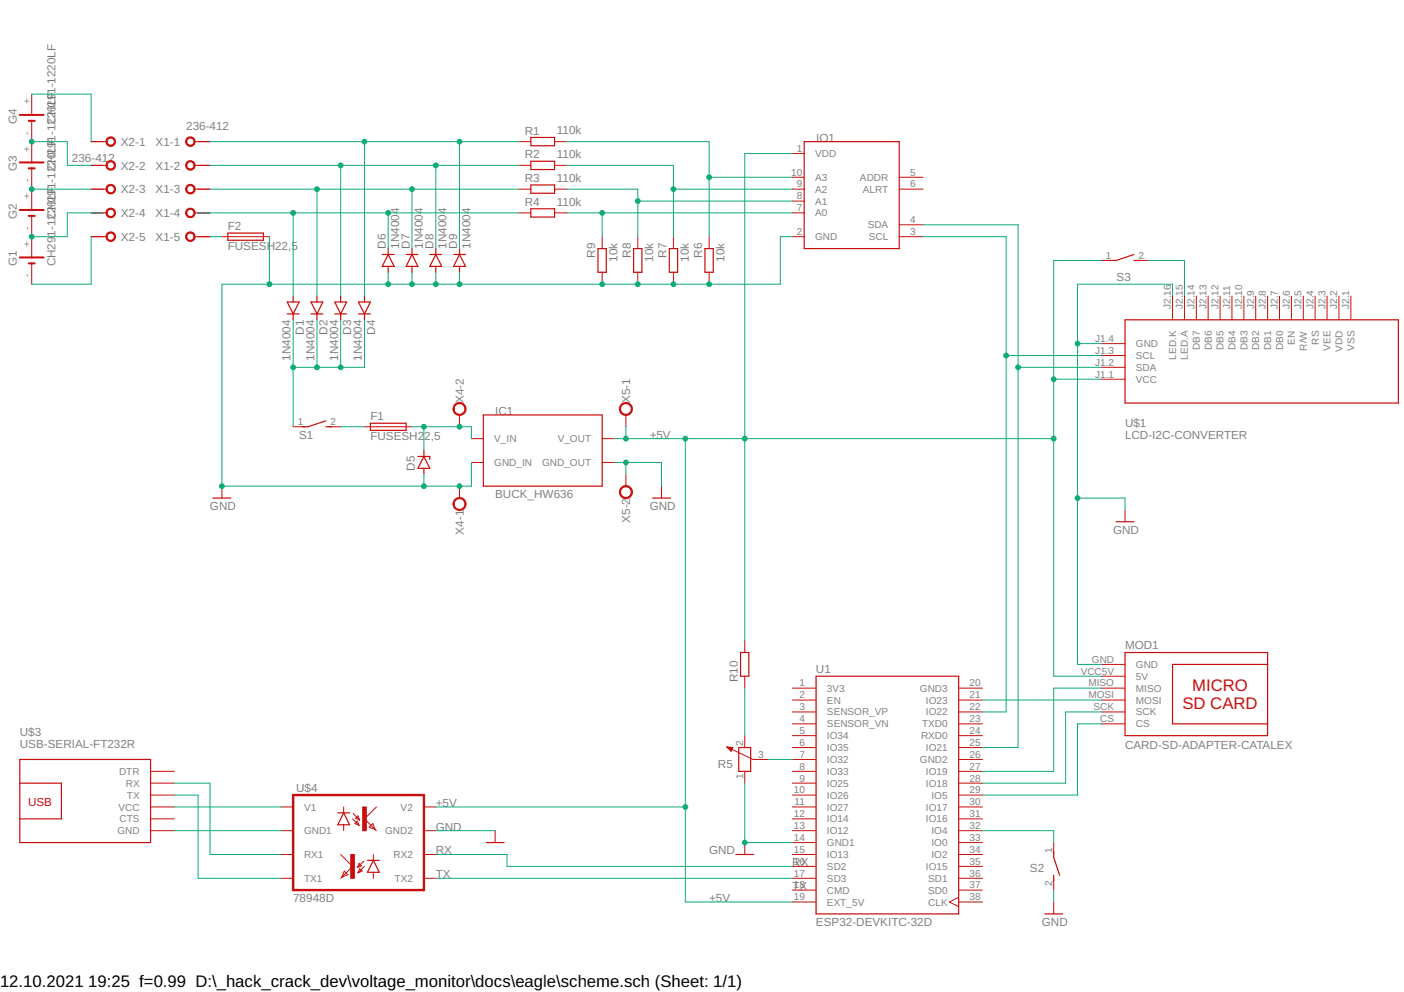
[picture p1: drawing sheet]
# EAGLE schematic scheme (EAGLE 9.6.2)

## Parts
D1  1N4004  [DO41-10]
D2  1N4004  [DO41-10]
D3  1N4004  [DO41-10]
D4  1N4004  [DO41-10]
D5  ZENER-DIODEDO41Z10  [DO41Z10]
D6  1N4004  [DO41-10]
D7  1N4004  [DO41-10]
D8  1N4004  [DO41-10]
D9  1N4004  [DO41-10]
F1  FUSESH22,5  [SH22,5]
F2  FUSESH22,5  [SH22,5]
G1  CH291-1220LF  [CH291-1220LF]
G2  CH291-1220LF  [CH291-1220LF]
G3  CH291-1220LF  [CH291-1220LF]
G4  CH291-1220LF  [CH291-1220LF]
IC1  BUCK_HW636  (no package)
IO1  ADC_ADS1115  [10PIN]
MOD1  CARD-SD-ADAPTER-CATALEX  [CARD-SD-ADAPTER-CATALEX]
R1  110k  R-EU_0204/7  [0204/7]
R2  110k  R-EU_0204/7  [0204/7]
R3  110k  R-EU_0204/7  [0204/7]
R4  110k  R-EU_0204/7  [0204/7]
R5  POTENTIOMETER_PT-10  [PT-10]
R6  10k  R-EU_0204/7  [0204/7]
R7  10k  R-EU_0204/7  [0204/7]
R8  10k  R-EU_0204/7  [0204/7]
R9  10k  R-EU_0204/7  [0204/7]
R10  R-EU_0207/10  [0207/10]
S1  DS01E  [DS-01]
S2  DS01E  [DS-01]
S3  DS01E  [DS-01]
U1  ESP32-DEVKITC-32D  [MODULE_ESP32-DEVKITC-32D]
U$1  LCD-I2C-CONVERTER  [LCD-I2C-CONVERTER]
U$3  USB-SERIAL-FT232R  [USB-SERIAL-FT232R]
U$4  78948D  (no package)
X1  236-412  [236-412]
X2  236-412  [236-412]
X4  W237-102  [W237-102]
X5  W237-102  [W237-102]

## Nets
+5V: IC1.V_OUT IO1.1(VDD) MOD1.VCC5V(5V) R10.2 S3.1 U1.19(EXT_5V) U$1.J1.1(VCC) U$4.V2 X5.1
GND: D5.A D6.A D7.A D8.A D9.A F2.2 IC1.GND_IN IC1.GND_OUT IO1.2(GND) MOD1.GND R5.1 R6.2 R7.2 R8.2 R9.2 S2.2 U1.14(GND1) U$1.J1.4(GND) U$1.J2.16(LED.K) U$4.GND2 X4.1 X5.2
N$1: MOD1.MOSI U1.21(IO23)
N$2: IO1.7(A0) R4.2 R9.1
N$3: MOD1.MISO U1.27(IO19)
N$4: MOD1.SCK U1.28(IO18)
N$5: MOD1.CS U1.29(IO5)
N$6: IO1.8(A1) R3.2 R8.1
N$7: IO1.9(A2) R2.2 R7.1
N$8: IO1.10(A3) R1.2 R6.1
N$9: R5.3 U1.7(IO32)
N$10: D1.C D2.C D3.C D4.C S1.1
N$11: F1.1 S1.2
N$12: D5.C F1.2 IC1.V_IN X4.2
N$13: G1.+ G2.- X2.4@1(-4:KL1) X2.4@2(-4:KL2)
N$14: D4.A D9.C R1.1 X1.1@1(-1:KL1)
N$15: G3.+ G4.- X2.2@1(-2:KL1)
N$16: G4.+ X2.1@1(-1:KL1)
N$17: D3.A D8.C R2.1 X1.2@1(-2:KL1)
N$18: F2.1 X1.5@1(-5:KL1)
N$19: D2.A D7.C R3.1 X1.3@1(-3:KL1)
N$20: D1.A D6.C R4.1 X1.4@1(-4:KL1) X1.4@2(-4:KL2)
N$21: G1.- X2.5@1(-5:KL1)
N$22: S2.1 U1.32(IO4)
N$23: G2.+ G3.- X2.3@1(-3:KL1)
N$24: S3.2 U$1.J2.15(LED.A)
N$25: U$3.4(VCC) U$4.V1
N$26: U$3.6(GND) U$4.GND1
N$27: U$3.3(TX) U$4.TX1
N$28: U$3.2(RX) U$4.RX1
N$29: R5.2 R10.1
RX: U1.16(SD2) U$4.RX2
SCL: IO1.3(SCL) U1.22(IO22) U$1.J1.3(SCL)
SDA: IO1.4(SDA) U1.25(IO21) U$1.J1.2(SDA)
TX: U1.17(SD3) U$4.TX2
Unconnected: IO1.5(ADDR) IO1.6(ALRT) U1.2(EN) U1.3(SENSOR_VP) U1.4(SENSOR_VN) U1.5(IO34) U1.6(IO35) U1.8(IO33) U1.9(IO25) U1.10(IO26) U1.11(IO27) U1.12(IO14) U1.13(IO12) U1.15(IO13) U1.18(CMD) U1.23(TXD0) U1.24(RXD0) U1.30(IO17) U1.31(IO16) U1.33(IO0) U1.34(IO2) U1.35(IO15) U1.36(SD1) U1.37(SD0) U1.38(CLK) U$1.J2.1(VSS) U$1.J2.2(VDD) U$1.J2.3(VEE) U$1.J2.4(RS) U$1.J2.5(R/W) U$1.J2.6(EN) U$1.J2.7(DB0) U$1.J2.8(DB1) U$1.J2.9(DB2) U$1.J2.10(DB3) U$1.J2.11(DB4) U$1.J2.12(DB5) U$1.J2.13(DB6) U$1.J2.14(DB7) U$3.1(DTR) U$3.5(CTS) X1.1@2(-1:KL2) X1.2@2(-2:KL2) X1.3@2(-3:KL2) X1.5@2(-5:KL2) X1.6@1(-6:KL1) X1.6@2(-6:KL2) X1.7@1(-7:KL1) X1.7@2(-7:KL2) X1.8@1(-8:KL1) X1.8@2(-8:KL2) X1.9@1(-9:KL1) X1.9@2(-9:KL2) X1.10@1(-10:KL1) X1.10@2(-10:KL2) X1.11@1(-11:KL1) X1.11@2(-11:KL2) X1.12@1(-12:KL1) X1.12@2(-12:KL2) X2.1@2(-1:KL2) X2.2@2(-2:KL2) X2.3@2(-3:KL2) X2.5@2(-5:KL2) X2.6@1(-6:KL1) X2.6@2(-6:KL2) X2.7@1(-7:KL1) X2.7@2(-7:KL2) X2.8@1(-8:KL1) X2.8@2(-8:KL2) X2.9@1(-9:KL1) X2.9@2(-9:KL2) X2.10@1(-10:KL1) X2.10@2(-10:KL2) X2.11@1(-11:KL1) X2.11@2(-11:KL2) X2.12@1(-12:KL1) X2.12@2(-12:KL2)

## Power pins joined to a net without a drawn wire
3V3: U1.1(3V3)
GND2: U1.26(GND2)
GND3: U1.20(GND3)

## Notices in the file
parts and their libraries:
i2c_lcd_convertor: Released under the Creative Commons Attribution 4.0 International License: http://creativecommons.org/licenses/by/4.0
